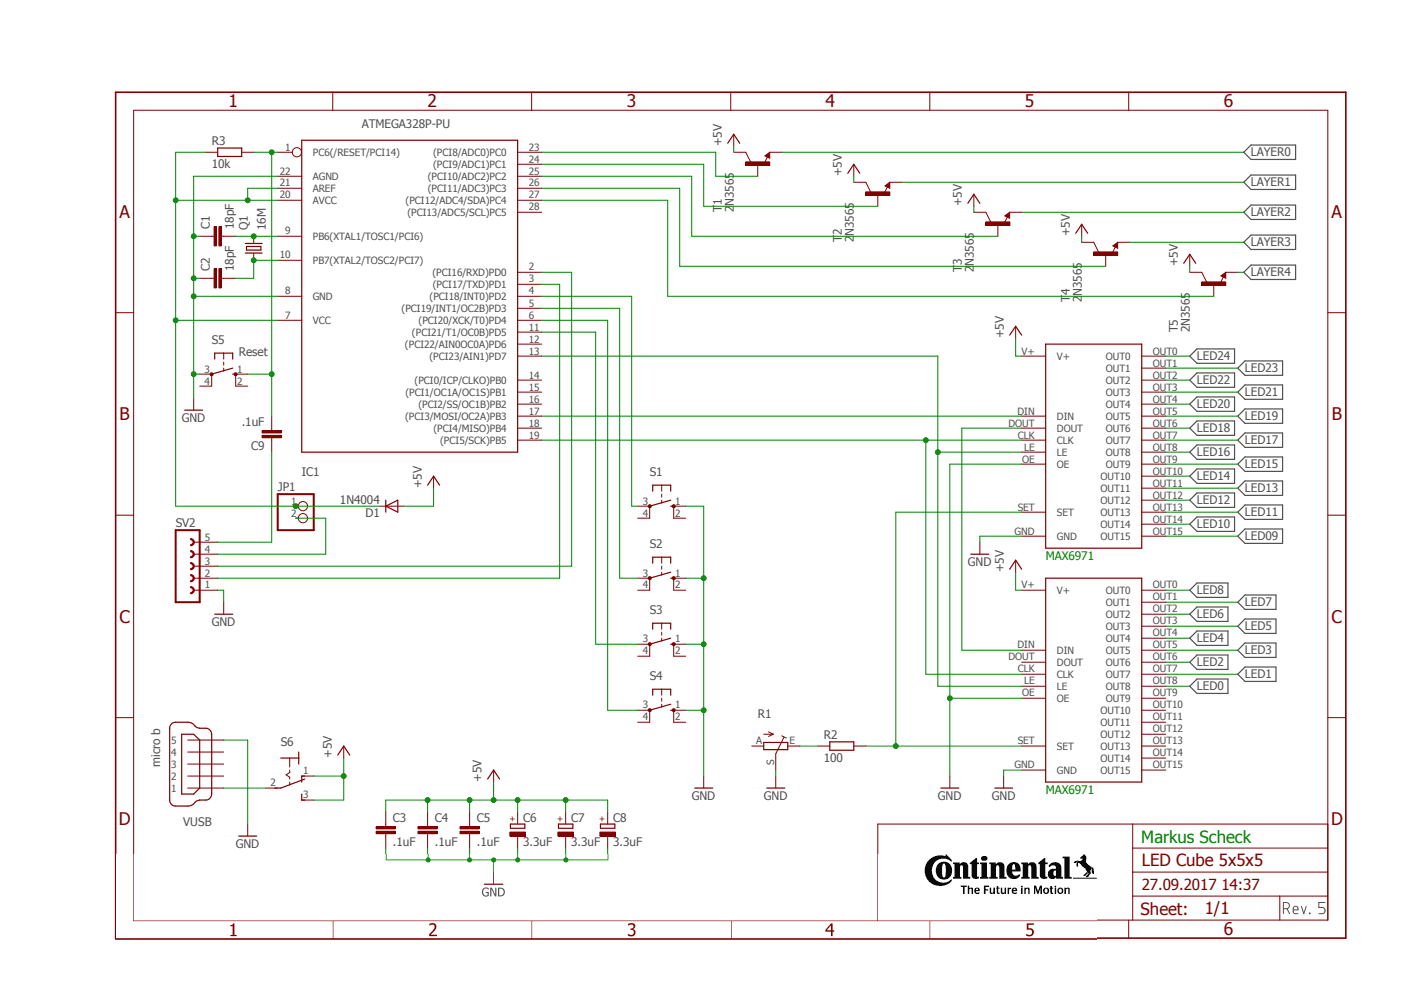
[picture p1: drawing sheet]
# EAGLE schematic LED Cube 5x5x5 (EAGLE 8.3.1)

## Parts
C1  18pF  C2,5-3  [C2.5-3]
C2  18pF  C2,5-3  [C2.5-3]
C3  .1uF  C2,5-3  [C2.5-3]
C4  .1uF  C2,5-3  [C2.5-3]
C5  .1uF  C2,5-3  [C2.5-3]
C6  3.3uF  CPOL-EUB45181A  [B45181A]
C7  3.3uF  CPOL-EUB45181A  [B45181A]
C8  3.3uF  CPOL-EUB45181A  [B45181A]
C9  .1uF  C2.5/2  [C2.5-2]
D1  1N4004  [DO41-10]
IC1  ATMEGA328P-PU  ATMEGA328V-10P  [DIL28-3]
JP1  PINHD-1X2  [1X02]
Q1  16M  KX-KS  [11.4X4.5]
R1  TRIM_EU-CA6V  [CA6V]
R2  100  R-EU_0204/7  [0204/7]
R3  10k  R0204/7  [0204/7]
S1  10-XX  [B3F-10XX]
S2  10-XX  [B3F-10XX]
S3  10-XX  [B3F-10XX]
S4  10-XX  [B3F-10XX]
S5  Reset  10-XX  [B3F-10XX]
S6  320-916  [320-916]
SV2  FE05-1  [FE05-1]
T1  2N3565  [TO92]
T2  2N3565  [TO92]
T3  2N3565  [TO92]
T4  2N3565  [TO92]
T5  2N3565  [TO92]
U$1  MAX6971  [MAX6971]
U$2  MAX6971  [MAX6971]
VUSB  micro b  MINI-USB-32005-201  [32005-201]

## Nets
GND: C1.1 C2.1 C3.2 C4.2 C5.2 C6.- C7.- C8.- IC1.8(GND) IC1.22(AGND) R1.S S1.1(S) S2.1(S) S3.1(S) S4.1(S) S5.3(P) SV2.1 U$1.GND U$1.OE U$2.GND U$2.OE VUSB.5
LAYER0: T1.3(E)
LAYER1: T2.3(E)
LAYER2: T3.3(E)
LAYER3: T4.3(E)
LAYER4: T5.3(E)
LED0: U$1.OUT8
LED1: U$1.OUT7
LED2: U$1.OUT6
LED3: U$1.OUT5
LED4: U$1.OUT4
LED5: U$1.OUT3
LED6: U$1.OUT2
LED7: U$1.OUT1
LED8: U$1.OUT0
LED09: U$2.OUT15
LED10: U$2.OUT14
LED11: U$2.OUT13
LED12: U$2.OUT12
LED13: U$2.OUT11
LED14: U$2.OUT10
LED15: U$2.OUT9
LED16: U$2.OUT8
LED17: U$2.OUT7
LED18: U$2.OUT6
LED19: U$2.OUT5
LED20: U$2.OUT4
LED21: U$2.OUT3
LED22: U$2.OUT2
LED23: U$2.OUT1
LED24: U$2.OUT0
N$1: IC1.19((PCI5/SCK)PB5) U$1.CLK U$2.CLK
N$2: U$1.DIN U$2.DOUT
N$3: IC1.17((PCI3/MOSI/OC2A)PB3) U$2.DIN
N$4: IC1.13((PCI23/AIN1)PD7) U$1.LE U$2.LE
N$5: R1.E R2.1
N$7: R2.2 U$1.SET U$2.SET
N$9: IC1.6((PCI20/XCK/T0)PD4) S2.3(P)
N$10: IC1.11((PCI21/T1/OC0B)PD5) S1.3(P)
N$11: IC1.5((PCI19/INT1/OC2B)PD3) S3.3(P)
N$12: IC1.4((PCI18/INT0)PD2) S4.3(P)
N$13: C2.2 IC1.10(PB7(XTAL2/TOSC2/PCI7)) Q1.1
N$14: C1.2 IC1.9(PB6(XTAL1/TOSC1/PCI6)) Q1.2
N$15: IC1.3((PCI17/TXD)PD1) SV2.2
N$16: C9.2 IC1.1(PC6(/RESET/PCI14)) R3.2 S5.1(S)
N$17: IC1.2((PCI16/RXD)PD0) SV2.3
N$18: D1.C IC1.7(VCC) IC1.20(AVCC) IC1.21(AREF) JP1.1 R3.1
N$19: IC1.23((PCI8/ADC0)PC0) T1.2(B)
N$20: S6.2(P) VUSB.1
N$21: IC1.25((PCI10/ADC2)PC2) T3.2(B)
N$22: IC1.26((PCI11/ADC3)PC3) T4.2(B)
N$23: IC1.27((PCI12/ADC4/SDA)PC4) T5.2(B)
N$24: JP1.2 SV2.4
N$25: C9.1 SV2.5
N$29: IC1.24((PCI9/ADC1)PC1) T2.2(B)
VCC: C3.1 C4.1 C5.1 C6.+ C7.+ C8.+ D1.A S6.1(O) S6.3(S) T1.1(C) T2.1(C) T3.1(C) T4.1(C) T5.1(C) U$1.V+ U$2.V+ ; supply symbol labelled +5V
Unconnected: IC1.12((PCI22/AIN0OC0A)PD6) IC1.14((PCI0/ICP/CLKO)PB0) IC1.15((PCI1/OC1A/OC1S)PB1) IC1.16((PCI2/SS/OC1B)PB2) IC1.18((PCI4/MISO)PB4) IC1.28((PCI13/ADC5/SCL)PC5) R1.A S1.2(S1) S1.4(P1) S2.2(S1) S2.4(P1) S3.2(S1) S3.4(P1) S4.2(S1) S4.4(P1) S5.2(S1) S5.4(P1) U$1.DOUT U$1.OUT9 U$1.OUT10 U$1.OUT11 U$1.OUT12 U$1.OUT13 U$1.OUT14 U$1.OUT15 VUSB.2 VUSB.3 VUSB.4

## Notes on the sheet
- MAX6971
- MAX6971
- Markus Scheck
- Rev. 5
- C:/Users/uidn5332/Desktop/LED Cube/continental_logo_tagline_black_srgb_png-data.bmp

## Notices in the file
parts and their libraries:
crystal-geyer_V1_0: Copyright: Geyer-Electronic
